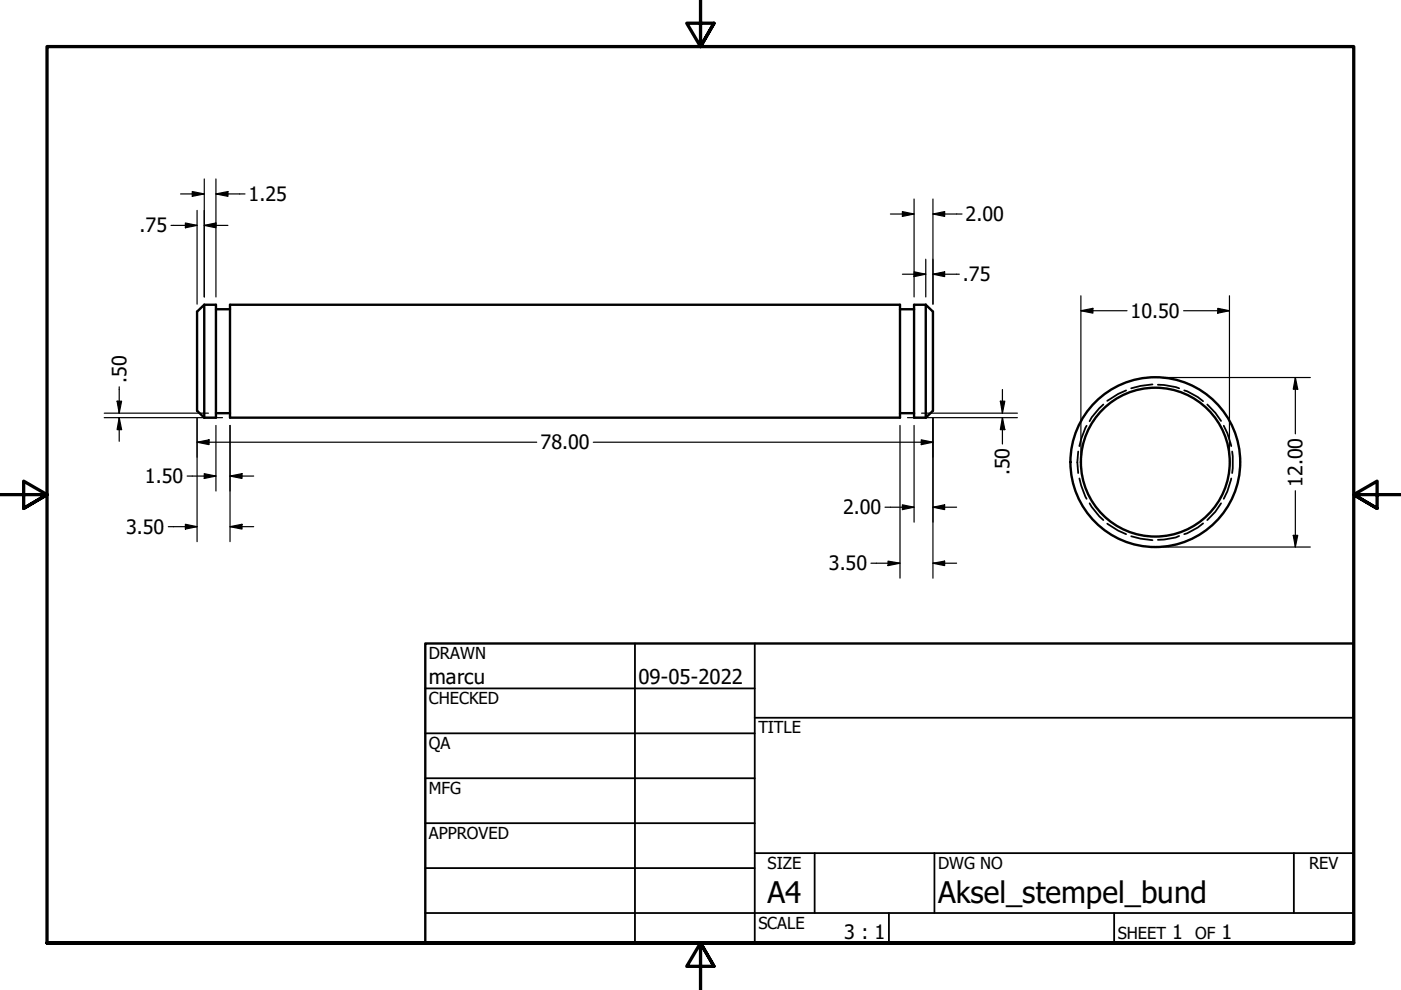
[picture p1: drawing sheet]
<svg xmlns="http://www.w3.org/2000/svg" width="297mm" height="210mm" viewBox="0 0 297 210" stroke-linecap="round" stroke-linejoin="round" font-family="sans-serif">
<!-- layer: Hidden (ANSI) -->
<g fill="none" stroke="#000" stroke-width=".38">
<path d="M228.6 95.7l-.2 2.3 .2 2.3M230.4 90.3l-1.2 2.8-.3 1.5M233.9 85.8l-2.4 2.7-.5 .8M238.8 82.8l-1.8 .7-2.2 1.5M244.3 81.5l-2.5 .3-2 .5M245.5 81.6h1.3l3.2 .7M251.1 82.8l.6 .2 2.2 1.2 1.2 .9M256 85.8l1.7 1.7 1.2 1.8M259.5 90.3l.7 1.6 .8 2.7M261.2 95.7l.2 1-.2 3.6M228.9 101.4l.3 1.6 1.2 2.8M231 106.7l2 2.7 .9 .9"/>
<path d="M234.8 111l2.2 1.5 1.8 .8M239.8 113.7l2 .5 2.5 .3M250 113.6l-.7 .4-2.5 .4-1.3 .1M255.1 111l-1.2 .9-2.2 1.2-.6 .2M258.9 106.7l-1.2 1.8-1.7 1.8M261 101.4l-.8 2.8-.7 1.6"/>
</g>
<!-- layer: Visible (ANSI) -->
<g fill="none" stroke="#000" stroke-width=".51">
<path d="M43.3 64.6v24M43.3 64.6l-1.5 1.5v21l1.5 1.5M43.3 64.6h2.5v24h-2.5M45.8 65.6h3M48.8 64.6h142v24h-142zM190.8 65.6h3M196.3 64.6l1.5 1.5v21l-1.5 1.5M196.3 64.6v24M196.3 64.6h-2.5v24h2.5M45.8 87.6h3M190.8 87.6h3"/>
<circle cx="245" cy="98" r="15.8"/>
<circle cx="245" cy="98" r="18"/>
</g>
<!-- layer: Border (ANSI) -->
<path d="M148.5 -.1v10l-2.9-5h5.8l-2.9 5 2.9-5M0 104.9h10l-5-2.9v5.8l5-2.9-5 2.9M297 104.9h-10l5-2.9v5.8l-5-2.9 5 2.9M10 199.9v-190h277v190h-277h277M151.4 204.9l-2.9-5 2.9 5h-5.8l2.9-5v10" fill="none" stroke="#000" stroke-width=".7"/>
<!-- layer: Title (ANSI) -->
<g fill="none" stroke="#000" stroke-width=".38">
<path d="M134.6 136.4v63.5M160 136.4v63.5M90.2 146h69.8M90.2 155.5h69.8M160 152.2h127M90.2 165h69.8M90.2 174.5h69.8M90.2 193.6h196.8M90.2 184.1h69.8M160 180.9h127M172.7 180.9v12.7M188.5 193.6v6.3"/>
<path d="M198.1 180.9v12.7M236.2 193.6v6.3M274.3 180.9v12.7"/>
</g>
<path d="M90.2 136.4h196.8v63.5h-196.8z" fill="none" stroke="#000" stroke-width=".51"/>
<!-- layer: Dimension (ANSI) -->
<g fill="none" stroke="#000" stroke-width=".25">
<path d="M43.3 37.9v25.1M45.8 37.9v25.1M36.3 47.8h5.5M38.3 41.1h5M39.3 47.3l2.5 .5-2.5 .5zM40.8 40.6l2.5 .5-2.5 .5zM41.8 44.6v19.9M43.3 47.8l2.5-.5v1zM43.3 47.8h5M45.8 41.1l2.5-.5v1zM45.8 41.1h6.1M188.8 45.4h5"/>
<path d="M191.3 44.9l2.5 .5-2.5 .5zM191.3 58.1h5M193.8 57.6l2.5 .5-2.5 .5zM193.8 42.2v20.8M196.3 55v8M197.8 58.1l2.5-.5v1zM197.8 45.4l2.5-.5v1zM197.8 42.2v22.3M197.8 58.1h5.6M197.8 45.4h6.2M229.2 65.9l2.5-.5v1zM229.2 65.9h9.8"/>
<path d="M229.2 62.7v33.7M251 65.9h9.7M258.2 65.4l2.5 .5-2.5 .5zM260.7 62.7v33.7M22.1 87.6h22.1M22.1 88.6h25.1M24.8 85.1h1l-.5 2.5zM25.3 88.6l.5 2.5h-1zM25.3 82v5.6M25.3 88.6v5M41.8 93.8l2.5-.5v1zM41.8 93.8h72"/>
<path d="M41.8 88.7v26.1M45.8 90.2v13.9M48.8 90.2v24.6M125.8 93.8h72M190.8 90.2v32.4M192.4 88.6h23.3M193.8 90.2v20.5M195.3 93.3l2.5 .5-2.5 .5zM195.4 87.6h20.3M197.8 88.7v33.9M212.1 85.1h.9l-.5 2.5zM212.5 88.6l.5 2.5h-.9z"/>
<path d="M212.5 82.6v5M212.5 88.6v5.5M246.6 80h31.2M274.6 80l.5 2.5h-.9zM274.6 80v12M35.7 111.7h6.1M39.3 111.2l2.5 .5-2.5 .5zM39.7 100.9h6.1M43.3 100.4l2.5 .5-2.5 .5zM48.8 100.9l2.5-.5v1zM48.8 111.7l2.5-.5v1zM48.8 100.9h5"/>
<path d="M48.8 111.7h5M184.7 119.4h6.1M187.6 107.5h6.2M188.3 119l2.5 .4-2.5 .5zM191.3 107l2.5 .5-2.5 .5zM197.8 107.5l2.5-.5v1zM197.8 119.4l2.5-.4v.9zM197.8 107.5h5M197.8 119.4h5M246.6 116h31.2M274.2 113.5h.9l-.5 2.5zM274.6 104v12"/>
</g>
<g fill="#000">
<path d="M39.3 47.3l2.5 .5-2.5 .5z" fill-rule="evenodd"/>
<path d="M40.8 40.6l2.5 .5-2.5 .5z" fill-rule="evenodd"/>
<path d="M43.3 47.8l2.5-.5v1z" fill-rule="evenodd"/>
<path d="M45.8 41.1l2.5-.5v1z" fill-rule="evenodd"/>
<path d="M191.3 44.9l2.5 .5-2.5 .5z" fill-rule="evenodd"/>
<path d="M193.8 57.6l2.5 .5-2.5 .5z" fill-rule="evenodd"/>
<path d="M197.8 58.1l2.5-.5v1z" fill-rule="evenodd"/>
<path d="M197.8 45.4l2.5-.5v1z" fill-rule="evenodd"/>
<path d="M229.2 65.9l2.5-.5v1z" fill-rule="evenodd"/>
<path d="M258.2 65.4l2.5 .5-2.5 .5z" fill-rule="evenodd"/>
<path d="M24.8 85.1h1l-.5 2.5z" fill-rule="evenodd"/>
<path d="M25.3 88.6l.5 2.5h-1z" fill-rule="evenodd"/>
<path d="M41.8 93.8l2.5-.5v1z" fill-rule="evenodd"/>
<path d="M195.3 93.3l2.5 .5-2.5 .5z" fill-rule="evenodd"/>
<path d="M212.1 85.1h.9l-.5 2.5z" fill-rule="evenodd"/>
<path d="M212.5 88.6l.5 2.5h-.9z" fill-rule="evenodd"/>
<path d="M274.6 80l.5 2.5h-.9z" fill-rule="evenodd"/>
<path d="M39.3 111.2l2.5 .5-2.5 .5z" fill-rule="evenodd"/>
<path d="M43.3 100.4l2.5 .5-2.5 .5z" fill-rule="evenodd"/>
<path d="M48.8 100.9l2.5-.5v1z" fill-rule="evenodd"/>
<path d="M48.8 111.7l2.5-.5v1z" fill-rule="evenodd"/>
<path d="M188.3 119l2.5 .4-2.5 .5z" fill-rule="evenodd"/>
<path d="M191.3 107l2.5 .5-2.5 .5z" fill-rule="evenodd"/>
<path d="M197.8 107.5l2.5-.5v1z" fill-rule="evenodd"/>
<path d="M197.8 119.4l2.5-.4v.9z" fill-rule="evenodd"/>
<path d="M274.2 113.5h.9l-.5 2.5z" fill-rule="evenodd"/>
</g>
<g font-size="6.3">
<text x="162.8" y="191.4">A4</text>
<text x="198.9" y="191.6">Aksel_stempel_bund</text>
</g>
<g font-size="4.3">
<text x="90.9" y="145.1">marcu</text>
<text x="135.4" y="145.1">09-05-2022</text>
</g>
<g font-size="4.2">
<text x="52.7" y="42.6">1.25</text>
<text x="204.7" y="46.9">2.00</text>
<text x="29.6" y="49.2">.75</text>
<text x="204.2" y="59.7">.75</text>
<text x="239.7" y="67.4">10.50</text>
<text x="26.8" y="81.3" transform="rotate(-90 26.8 81.3)">.50</text>
<text x="114.6" y="95.3">78.00</text>
<text x="214.1" y="100.8" transform="rotate(-90 214.1 100.8)">.50</text>
<text x="30.7" y="102.5">1.50</text>
<text x="276.2" y="103.2" transform="rotate(-90 276.2 103.2)">12.00</text>
<text x="26.7" y="113.2">3.50</text>
<text x="178.8" y="109.1">2.00</text>
<text x="175.7" y="120.9">3.50</text>
<text x="179" y="199.1">3 : 1</text>
<text x="248.5" y="199.1">1</text>
<text x="259" y="199.1">1</text>
</g>
<g font-size="3.5">
<text x="90.9" y="139.7">DRAWN</text>
<text x="90.9" y="149.3">CHECKED</text>
<text x="160.8" y="155.5">TITLE</text>
<text x="90.9" y="158.8">QA</text>
<text x="90.9" y="168.3">MFG</text>
<text x="90.9" y="177.8">APPROVED</text>
<text x="162.8" y="184.2">SIZE</text>
<text x="198.9" y="184.2">DWG NO</text>
<text x="277.6" y="184.2">REV</text>
<text x="160.8" y="196.9">SCALE</text>
<text x="237" y="199.1">SHEET</text>
<text x="253.4" y="199.1">OF</text>
</g>
</svg>
